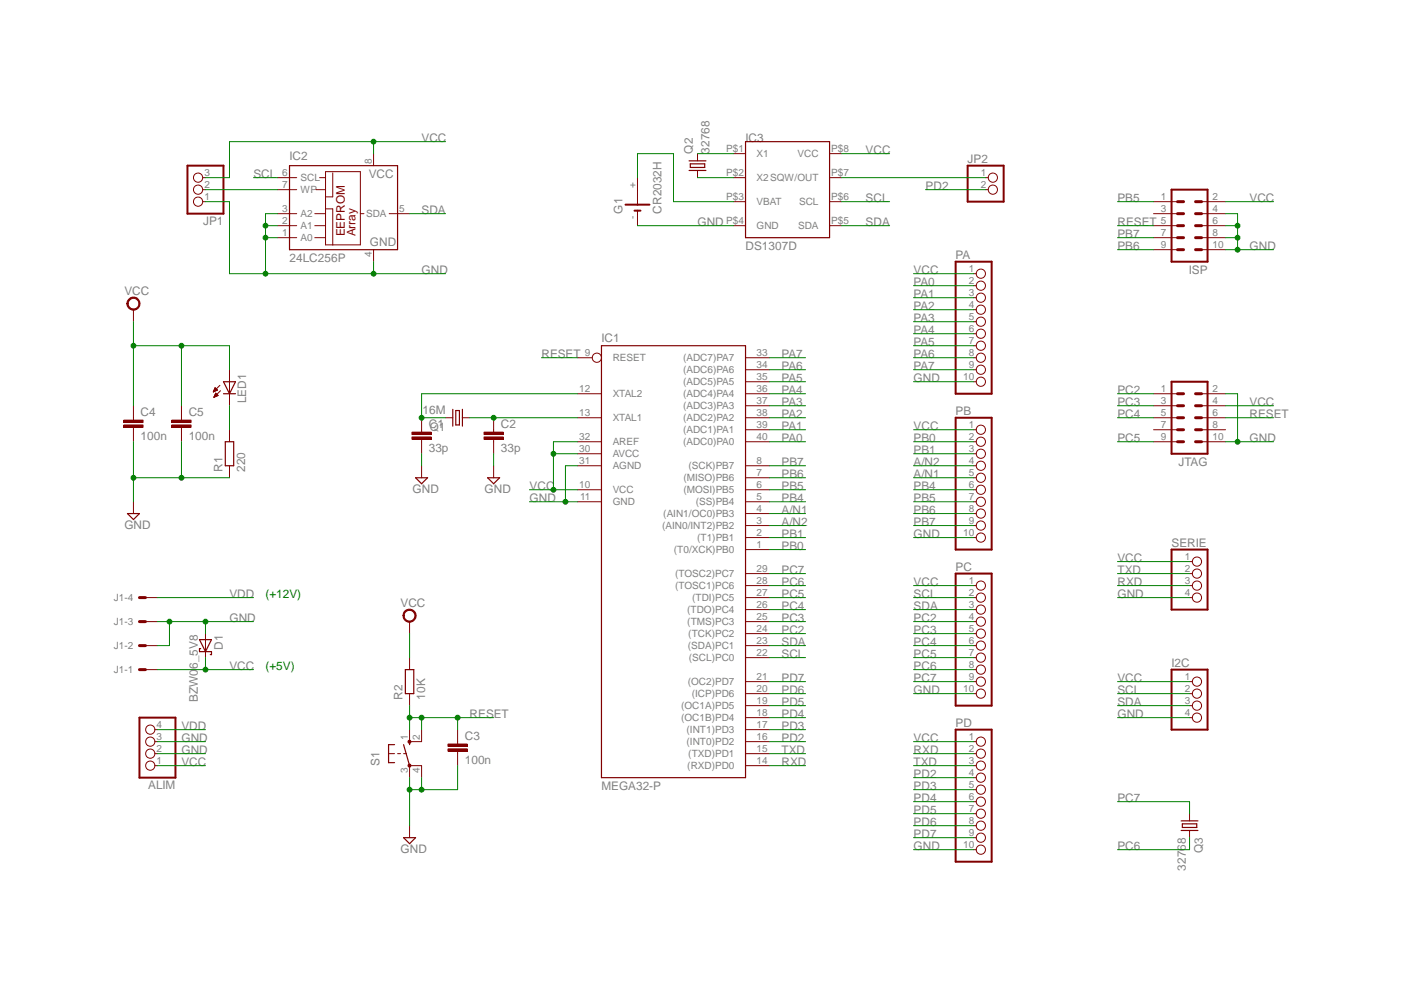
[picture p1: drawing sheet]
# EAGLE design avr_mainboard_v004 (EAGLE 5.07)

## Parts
ALIM  PINHD-1X4  [1X04]
C1  33p  C-EU050-024X044  [C050-024X044]
C2  33p  C-EU050-024X044  [C050-024X044]
C3  100n  C-EU050-025X075  [C050-025X075]
C4  100n  C-EU050-025X075  [C050-025X075]
C5  100n  C-EU050-025X075  [C050-025X075]
D1  BZW06_5V8  BZW04XX  [F126Z12]
G1  CR2032H  [CR2032H]
I2C  PINHD-1X4  [1X04]
IC1  MEGA32-P  [DIL40]
IC2  24LC256P  [DIL8]
IC3  DS1307D  [DIL08]
ISP  ML10L  [ML10L]
J1  22-05-7048-04  [7395-04]
JP1  PINHD-1X3  [1X03]
JP2  PINHD-1X2  [1X02]
JTAG  ML10L  [ML10L]
LED1  LED3MM  [LED3MM]
PA  PINHD-1X10  [1X10]
PB  PINHD-1X10  [1X10]
PC  PINHD-1X10  [1X10]
PD  PINHD-1X10  [1X10]
Q1  16M  CRYTALHC49U-LM  [HC49U-LM]
Q2  32768  CRYTALTC26H  [TC26H]
Q3  32768  CRYTALTC26H  [TC26H]
R1  220  R-EU_0207/10  [0207/10]
R2  10K  R-EU_0207/10  [0207/10]
S1  10-XX  [B3F-10XX]
SERIE  PINHD-1X4  [1X04]

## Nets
A/N1: IC1.4((AIN1/OC0)PB3) PB.5
A/N2: IC1.3((AIN0/INT2)PB2) PB.4
GND: ALIM.2 ALIM.3 C1.2 C2.2 C3.2 C4.2 C5.2 D1.A G1.- I2C.4 IC1.11(GND) IC1.31(AGND) IC2.1(A0) IC2.2(A1) IC2.3(A2) IC2.4(GND) IC3.P$4(GND) ISP.4 ISP.6 ISP.8 ISP.10 J1.2 J1.3 JP1.1 JTAG.2 JTAG.10 PA.10 PB.10 PC.10 PD.10 R1.1 S1.3(P) S1.4(P1) SERIE.4
N$1: LED1.K(C) R1.2
N$2: IC2.7(WP) JP1.2
N$4: G1.+ IC3.P$3(VBAT)
N$6: IC3.P$2(X2) Q2.1
N$7: IC3.P$1(X1) Q2.2
N$8: C1.1 IC1.12(XTAL2) Q1.2
N$9: C2.1 IC1.13(XTAL1) Q1.1
N$10: IC3.P$7(SQW/OUT) JP2.1
PA0: IC1.40((ADC0)PA0) PA.2
PA1: IC1.39((ADC1)PA1) PA.3
PA2: IC1.38((ADC2)PA2) PA.4
PA3: IC1.37((ADC3)PA3) PA.5
PA4: IC1.36((ADC4)PA4) PA.6
PA5: IC1.35((ADC5)PA5) PA.7
PA6: IC1.34((ADC6)PA6) PA.8
PA7: IC1.33((ADC7)PA7) PA.9
PB0: IC1.1((T0/XCK)PB0) PB.2
PB1: IC1.2((T1)PB1) PB.3
PB4: IC1.5((SS)PB4) PB.6
PB5: IC1.6((MOSI)PB5) ISP.1 PB.7
PB6: IC1.7((MISO)PB6) ISP.9 PB.8
PB7: IC1.8((SCK)PB7) ISP.7 PB.9
PC2: IC1.24((TCK)PC2) JTAG.1 PC.4
PC3: IC1.25((TMS)PC3) JTAG.3 PC.5
PC4: IC1.26((TDO)PC4) JTAG.5 PC.6
PC5: IC1.27((TDI)PC5) JTAG.9 PC.7
PC6: IC1.28((TOSC1)PC6) PC.8 Q3.2
PC7: IC1.29((TOSC2)PC7) PC.9 Q3.1
PD2: IC1.16((INT0)PD2) JP2.2 PD.4
PD3: IC1.17((INT1)PD3) PD.5
PD4: IC1.18((OC1B)PD4) PD.6
PD5: IC1.19((OC1A)PD5) PD.7
PD6: IC1.20((ICP)PD6) PD.8
PD7: IC1.21((OC2)PD7) PD.9
RESET: C3.1 IC1.9(RESET) ISP.5 JTAG.6 R2.1 S1.1(S) S1.2(S1)
RXD: IC1.14((RXD)PD0) PD.2 SERIE.3
SCL: I2C.2 IC1.22((SCL)PC0) IC2.6(SCL) IC3.P$6(SCL) PC.2
SDA: I2C.3 IC1.23((SDA)PC1) IC2.5(SDA) IC3.P$5(SDA) PC.3
TXD: IC1.15((TXD)PD1) PD.3 SERIE.2
VCC: ALIM.1 C4.1 C5.1 D1.C I2C.1 IC1.10(VCC) IC1.30(AVCC) IC1.32(AREF) IC2.8(VCC) IC3.P$8(VCC) ISP.2 J1.1 JP1.3 JTAG.4 LED1.A PA.1 PB.1 PC.1 PD.1 R2.2 SERIE.1
VDD: ALIM.4 J1.4
Unconnected: G1.+@1(+) ISP.3 JTAG.7 JTAG.8

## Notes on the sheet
- (+12V)
- (+5V)
